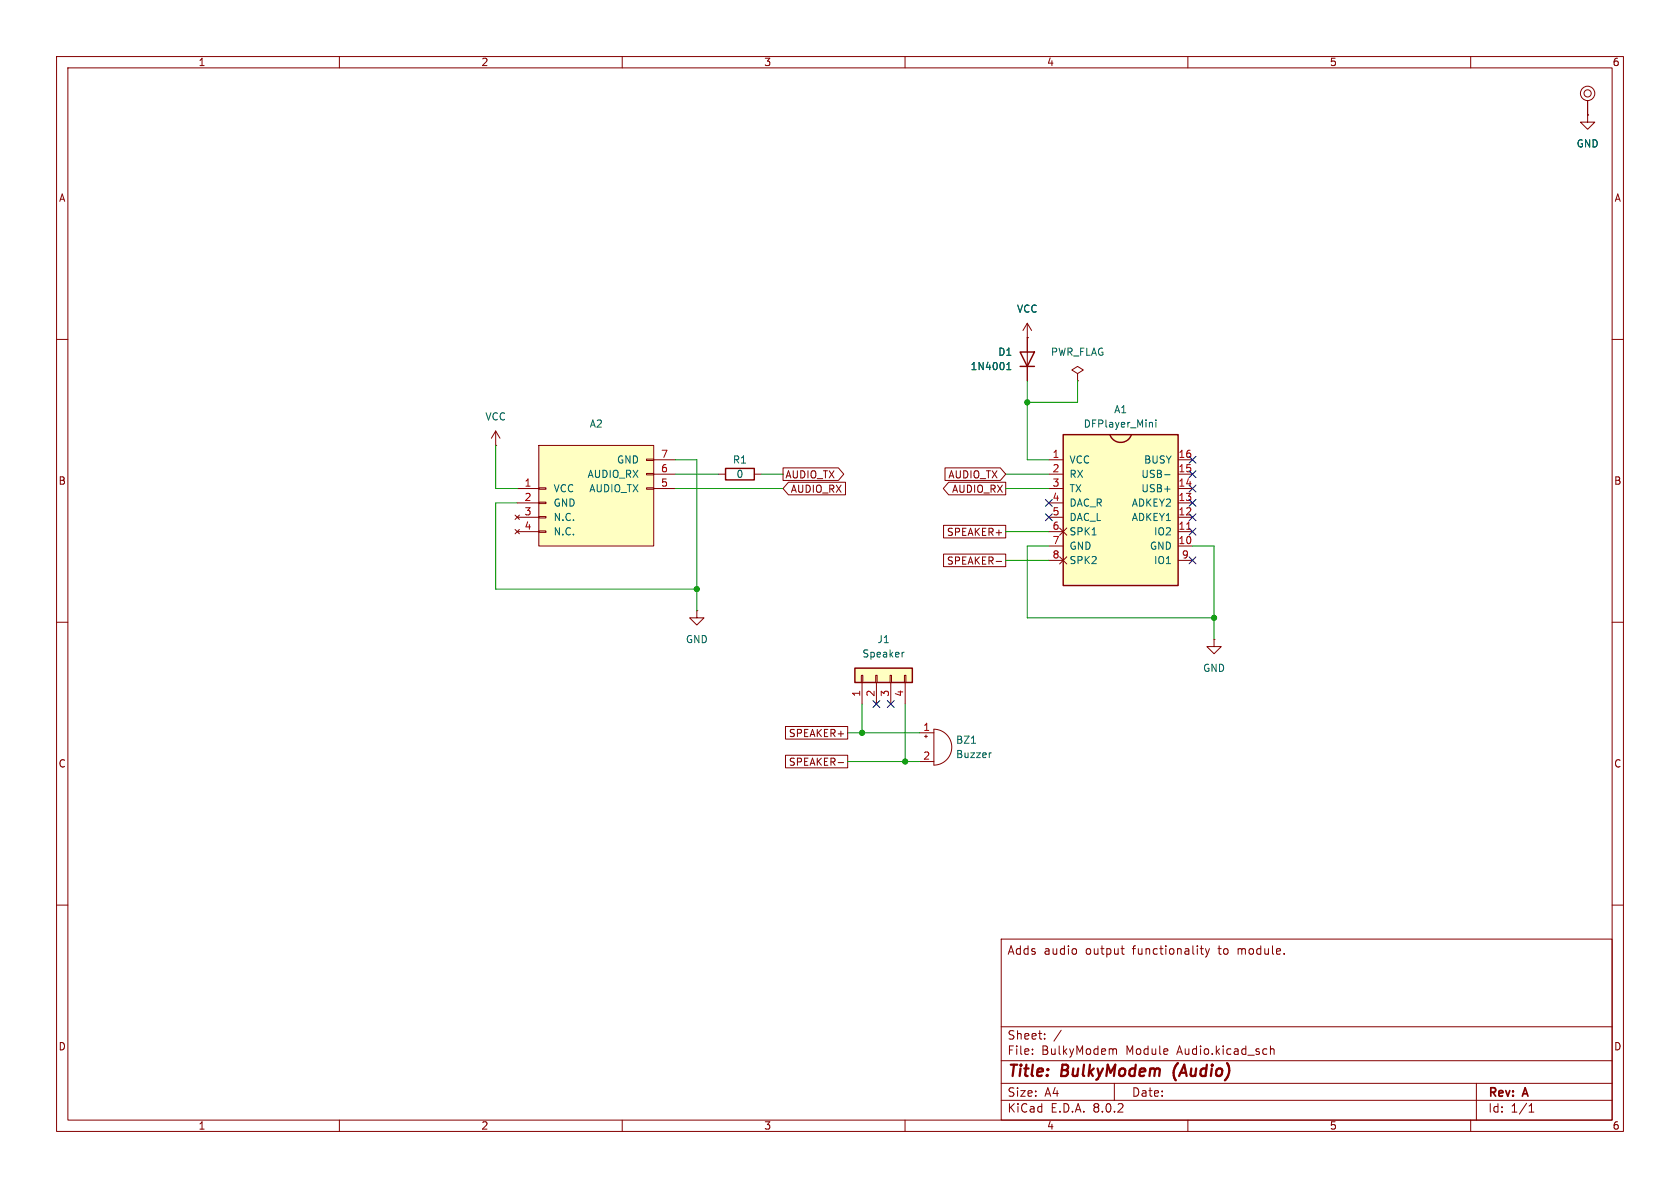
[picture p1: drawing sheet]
<svg xmlns="http://www.w3.org/2000/svg" width="297mm" height="210mm" viewBox="0 0 297 210" stroke-linecap="round" stroke-linejoin="round" font-family="sans-serif">
<g fill="none" stroke="#840000" stroke-width=".18">
<path d="M10 10h277v190h-277zM12 12h273v186h-273zM60 10v2M110 10v2M160 10v2M210 10v2M260 10v2M10 60h2M285 60h2M10 110h2M123.2 108v1.2h1.3l-1.3 1.3-1.3-1.3h1.3M123.2 108h.1"/>
<path d="M285 110h2M10 160h2M285 160h2M177 166h108v32h-108zM190.2 167.8v.8M198.2 167.7h.5M198.4 168.5l.3 .2M212.2 167.7h.5M212.4 167.2v1.3l.3 .2M213.1 167.7l.4 1M213.5 168.7l-.2 .4-.2 .1M213.8 167.7l-.3 1"/>
<path d="M60 198v2M110 198v2M160 198v2M177 194.5h108M177 191.5h108M177 187.5h108M177 181.5h108M182.5 186.3v.1M182.5 185.5v.1M184.7 183.6v.1M184.7 182.8v.1M187.6 182.1l-1.3 2"/>
<path d="M196.7 185.6l.3-.2 .3 .1 .1 .9M197 191.5v3M210 198v2M224.6 185.5l.2-.1 .4 .1v.9M224.6 184.9v1.5M260 198v2M261 191.5v6.5M270.3 196.6h.9M270.3 195.5l.4-.4v1.5"/>
</g>
<path d="M207.5 189.3l.1 1.1" fill="none" stroke="#840000" stroke-width=".4"/>
<path d="M95.2 78.7h20.4v17.8h-20.4z" fill="#ffffc2"/>
<g fill="none" stroke="#840000" stroke-width=".18">
<path d="M87.6 78.7h.1M87.6 76.2l-.7 1.3M87.6 76.2v2.5M87.6 76.2l.8 1.3M95.2 78.7h20.4v17.8h-20.4zM91.1 91.1l.7 .7M91.1 93.6l.7 .8M91.4 86.4h3.8M91.4 88.9h3.8M91.4 91.4h3.8M91.4 94h3.8M91.8 91.1l-.7 .7"/>
<path d="M91.8 93.6l-.7 .8M95.2 93.9h1.3v.2h-1.3zM95.2 91.3h1.3v.3h-1.3zM95.2 88.8h1.3v.2h-1.3zM95.2 86.2h1.3v.3h-1.3zM114.3 86.2h1.3v.3h-1.3zM114.3 83.7h1.3v.2h-1.3zM114.3 81.2h1.3v.2h-1.3zM115.6 86.4h3.8M115.6 83.8h3.8M115.6 81.3h3.8M127 83.8h1.3"/>
<path d="M133.3 83.8h1.3M162.6 129.5h2.5M162.6 134.6h2.5M163.4 130.2h.6M163.7 129.9v.5M165.1 128.9a3.2 3.2 0 0 1 3.2 3.2 3.2 3.2 0 0 1-3.2 3.2z"/>
</g>
<path d="M171.7 131.4h.8M175.3 133.1h-.3" fill="none" stroke="#006464" stroke-width=".18"/>
<path d="M128.3 82.8h5v2h-5z" fill="none" stroke="#840000" stroke-width=".25"/>
<path d="M188 76.8h20.3v26.7h-20.3z" fill="#ffffc2"/>
<path d="M188 76.8h20.3v26.7h-20.3zM196.2 76.8a2.01 2.01 0 0 0 1.9 1.4 2.01 2.01 0 0 0 1.9-1.4" fill="none" stroke="#840000" stroke-width=".25"/>
<g fill="none" stroke="#840000" stroke-width=".18">
<path d="M185.4 81.3h2.6M185.4 96.5h2.6M185.4 94h2.6M185.4 91.4h2.6M185.4 88.9h2.6M185.4 86.4h2.6M185.4 83.8h2.6M185.4 99.1h2.6M187.3 93.3l1.3 1.3M187.3 98.4l1.3 1.3M188.6 93.3l-1.3 1.3M188.6 98.4l-1.3 1.3"/>
<path d="M208.3 81.3h2.5M208.3 96.5h2.5M208.3 94h2.5M208.3 91.4h2.5M208.3 88.9h2.5M208.3 86.4h2.5M208.3 83.8h2.5M208.3 99.1h2.5"/>
</g>
<path d="M209.8 93.6h.7" fill="none" stroke="#a90000" stroke-width=".18"/>
<path d="M203.6 74.7l.1 .1v.7M204.3 74.2v.2M204.3 74.7v.8M193.1 94.6h.7M205.9 83.9h1" fill="none" stroke="#006464" stroke-width=".18"/>
<path d="M151.1 118.1h10.2v2.6h-10.2z" fill="#ffffc2"/>
<g fill="none" stroke="#840000" stroke-width=".18">
<path d="M280.7 17.8v2.5M280.7 20.3v1.3h1.2l-1.2 1.3-1.3-1.3h1.3M280.7 20.3h.1M181.6 59.7h.1M181.6 57.2l-.8 1.2M181.6 57.2v10.1M181.6 57.2l.8 1.2M190.5 66l1-.6-1-.6-1 .6 1 .6v1.3M190.5 67.3h.1M138.4 82.7h9.8l1 1.1-1 1.1h-9.8zM139.4 85.2h10.1v2.3h-10.1l-1-1.1zM166.8 97.9h11v2.3h-11z"/>
<path d="M166.8 92.9h11v2.2h-11zM167.1 82.7h9.7l1 1.1-1 1.1h-9.7zM167.7 85.2h10.1v2.3h-10.1l-.9-1.1zM176.1 99.2h1M152.3 119.4h.2v1.3h-.2zM154.8 119.4h.3v1.3h-.3zM157.4 119.4h.2v1.3h-.2zM159.9 119.4h.2v1.3h-.2zM214.6 113v1.3h1.3l-1.3 1.3-1.2-1.3h1.2M214.6 113h.1M138.9 133.5h11v2.2h-11zM138.9 128.4h11v2.3h-11z"/>
<path d="M148.2 134.8h.9M152.4 120.7v3.8M154.9 120.7v3.8M157.5 120.7v3.8M160 120.7v3.8"/>
<circle cx="280.7" cy="16.5" r=".63"/>
<circle cx="280.7" cy="16.5" r="1.27"/>
</g>
<path d="M180.3 62.2h2.6l-1.3 2.6zM180.3 64.8h2.6M151.1 118.1h10.2v2.6h-10.2z" fill="none" stroke="#840000" stroke-width=".25"/>
<path d="M178 65.3h.7M178 64.4l.4-.3v1.2M159.8 115.3l-.3 .1" fill="none" stroke="#006464" stroke-width=".18"/>
<g fill="none" stroke="#009600" stroke-width=".18">
<path d="M87.6 78.7v7.7h3.8M181.6 67.3v14h3.8M190.5 67.3v3.8h-8.9M91.4 88.9h-3.8v15.2h35.6M119.4 81.3h3.8v26.7M119.4 86.4h19M119.4 83.8h7.6M134.6 83.8h3.8M177.8 86.4h7.6M177.8 83.8h7.6M177.8 99.1h7.6M177.8 94h7.6"/>
<path d="M185.4 96.5h-3.8v12.7h33M210.8 96.5h3.8v16.5M149.9 129.5h12.7M149.9 134.6h12.7M152.4 124.5v5M160 124.5v10.1"/>
</g>
<g fill="none" stroke="#000084" stroke-width=".18">
<path d="M184.8 90.8l1.2 1.2M184.8 88.3l1.2 1.2M186 90.8l-1.2 1.2M186 88.3l-1.2 1.2M210.2 93.4l1.2 1.2M210.2 83.2l1.2 1.2M210.2 80.7l1.2 1.2M210.2 88.3l1.2 1.2M210.2 90.8l1.2 1.2M210.2 98.5l1.2 1.2M210.2 85.8l1.2 1.2M211.4 93.4l-1.2 1.2"/>
<path d="M211.4 83.2l-1.2 1.2M211.4 80.7l-1.2 1.2M211.4 88.3l-1.2 1.2M211.4 90.8l-1.2 1.2M211.4 98.5l-1.2 1.2M211.4 85.8l-1.2 1.2M154.3 123.9l1.2 1.2M155.5 123.9l-1.2 1.2M156.9 123.9l1.2 1.2M158.1 123.9l-1.2 1.2"/>
</g>
<g fill="#009600" stroke="#009600" stroke-width=".18">
<circle cx="152.4" cy="129.5" r=".46"/>
<circle cx="123.2" cy="104.1" r=".46"/>
<circle cx="160" cy="134.6" r=".46"/>
<circle cx="214.6" cy="109.2" r=".46"/>
<circle cx="181.6" cy="71.1" r=".46"/>
</g>
<g font-size="2.8" fill="#840000">
<text x="178" y="190.9">Title:</text>
<text x="187.7" y="190.9">BulkyModem</text>
<text x="208.3" y="190.9">(Audio)</text>
</g>
<g font-size="2.1" fill="#840000">
<text x="178" y="169">Adds</text>
<text x="184.5" y="169">audio</text>
<text x="192" y="169">output</text>
<text x="200.4" y="169">functionality</text>
<text x="215.7" y="169">to</text>
<text x="219.2" y="169">module.</text>
<text x="178" y="184">Sheet:</text>
<text x="178" y="186.7">File:</text>
<text x="184.1" y="186.7">BulkyModem</text>
<text x="199.1" y="186.7">Module</text>
<text x="208.3" y="186.7">Audio.kicad_sch</text>
<text x="178" y="196.9">KiCad</text>
<text x="178" y="194.1">Size:</text>
<text x="184.7" y="194.1">A4</text>
<text x="185.7" y="196.9">E.D.A.</text>
<text x="193.3" y="196.9">8.0.2</text>
<text x="200" y="194.1">Date:</text>
<text x="263" y="194.3">Rev:</text>
<text x="263" y="196.9">Id:</text>
<text x="267.1" y="196.9">1/1</text>
<text x="269.4" y="194.3">A</text>
</g>
<g font-size="1.8" fill="#840000">
<text x="35" y="11.9">1</text>
<text x="85" y="11.9">2</text>
<text x="135" y="11.9">3</text>
<text x="185" y="11.9">4</text>
<text x="235" y="11.9">5</text>
<text x="285" y="11.9">6</text>
<text x="10.3" y="35.9">A</text>
<text x="285.3" y="35.9">A</text>
<text x="10.3" y="85.9">B</text>
<text x="138.7" y="84.8">AUDIO_TX</text>
<text x="139.7" y="87.3">AUDIO_RX</text>
<text x="167.6" y="84.8">AUDIO_TX</text>
<text x="168.2" y="87.3">AUDIO_RX</text>
<text x="285.3" y="85.9">B</text>
<text x="167.3" y="94.9">SPEAKER+</text>
<text x="167.3" y="100">SPEAKER-</text>
<text x="139.4" y="130.5">SPEAKER+</text>
<text x="10.3" y="135.9">C</text>
<text x="139.4" y="135.6">SPEAKER-</text>
<text x="285.3" y="135.9">C</text>
<text x="10.3" y="185.9">D</text>
<text x="285.3" y="185.9">D</text>
<text x="35" y="199.9">1</text>
<text x="85" y="199.9">2</text>
<text x="135" y="199.9">3</text>
<text x="185" y="199.9">4</text>
<text x="235" y="199.9">5</text>
<text x="285" y="199.9">6</text>
</g>
<g font-size="1.8" fill="#006464">
<text x="278.6" y="26.3">GND</text>
<text x="179.7" y="55.5">VCC</text>
<text x="171.5" y="65.6">1N4001</text>
<text x="176.4" y="63.1">D1</text>
<text x="185.7" y="63.1">PWR_FLAG</text>
<text x="85.7" y="74.5">VCC</text>
<text x="104.2" y="75.8">A2</text>
<text x="191.5" y="75.8">DFPlayer_Mini</text>
<text x="196.9" y="73.3">A1</text>
<text x="109" y="82.1">GND</text>
<text x="129.5" y="82.1">R1</text>
<text x="189" y="82.1">VCC</text>
<text x="202.2" y="82.1">BUSY</text>
<text x="97.8" y="87.2">VCC</text>
<text x="97.8" y="89.8">GND</text>
<text x="103.8" y="84.7">AUDIO_RX</text>
<text x="104.1" y="87.2">AUDIO_TX</text>
<text x="130.1" y="84.7">0</text>
<text x="189" y="84.7">RX</text>
<text x="189" y="87.2">TX</text>
<text x="189" y="89.8">DAC_R</text>
<text x="200" y="89.8">ADKEY2</text>
<text x="201.7" y="87.2">USB+</text>
<text x="201.7" y="84.7">USB-</text>
<text x="97.8" y="92.3">N.C.</text>
<text x="97.8" y="94.8">N.C.</text>
<text x="189" y="92.3">DAC_L</text>
<text x="189" y="94.8">SPK1</text>
<text x="200" y="92.3">ADKEY1</text>
<text x="203.9" y="94.8">IO2</text>
<text x="189" y="97.4">GND</text>
<text x="189" y="99.9">SPK2</text>
<text x="203.2" y="97.4">GND</text>
<text x="203.9" y="99.9">IO1</text>
<text x="121.2" y="113.9">GND</text>
<text x="155" y="113.9">J1</text>
<text x="152.4" y="116.4">Speaker</text>
<text x="212.6" y="119">GND</text>
<text x="168.9" y="131.7">BZ1</text>
<text x="168.9" y="134.2">Buzzer</text>
</g>
<g font-size="1.8" fill="#a90000">
<text x="116.8" y="83.6">6</text>
<text x="116.8" y="81">7</text>
<text x="186" y="81">1</text>
<text x="186" y="83.6">2</text>
<text x="208.2" y="83.6">15</text>
<text x="208.2" y="81">16</text>
<text x="92.6" y="86.1">1</text>
<text x="92.6" y="88.6">2</text>
<text x="116.8" y="86.1">5</text>
<text x="186" y="86.1">3</text>
<text x="186" y="88.6">4</text>
<text x="208.2" y="88.6">13</text>
<text x="208.2" y="86.1">14</text>
<text x="92.6" y="91.2">3</text>
<text x="92.6" y="93.7">4</text>
<text x="186" y="91.2">5</text>
<text x="186" y="93.7">6</text>
<text x="208.2" y="93.7">11</text>
<text x="208.2" y="91.2">12</text>
<text x="186" y="96.3">7</text>
<text x="186" y="98.8">8</text>
<text x="208.2" y="96.3">10</text>
<text x="208.8" y="98.8">9</text>
<text x="152.1" y="123.3" transform="rotate(-90 152.1 123.3)">1</text>
<text x="154.7" y="123.3" transform="rotate(-90 154.7 123.3)">2</text>
<text x="157.2" y="123.3" transform="rotate(-90 157.2 123.3)">3</text>
<text x="159.8" y="123.3" transform="rotate(-90 159.8 123.3)">4</text>
<text x="163.1" y="129.3">1</text>
<text x="163.1" y="134.4">2</text>
</g>
</svg>
